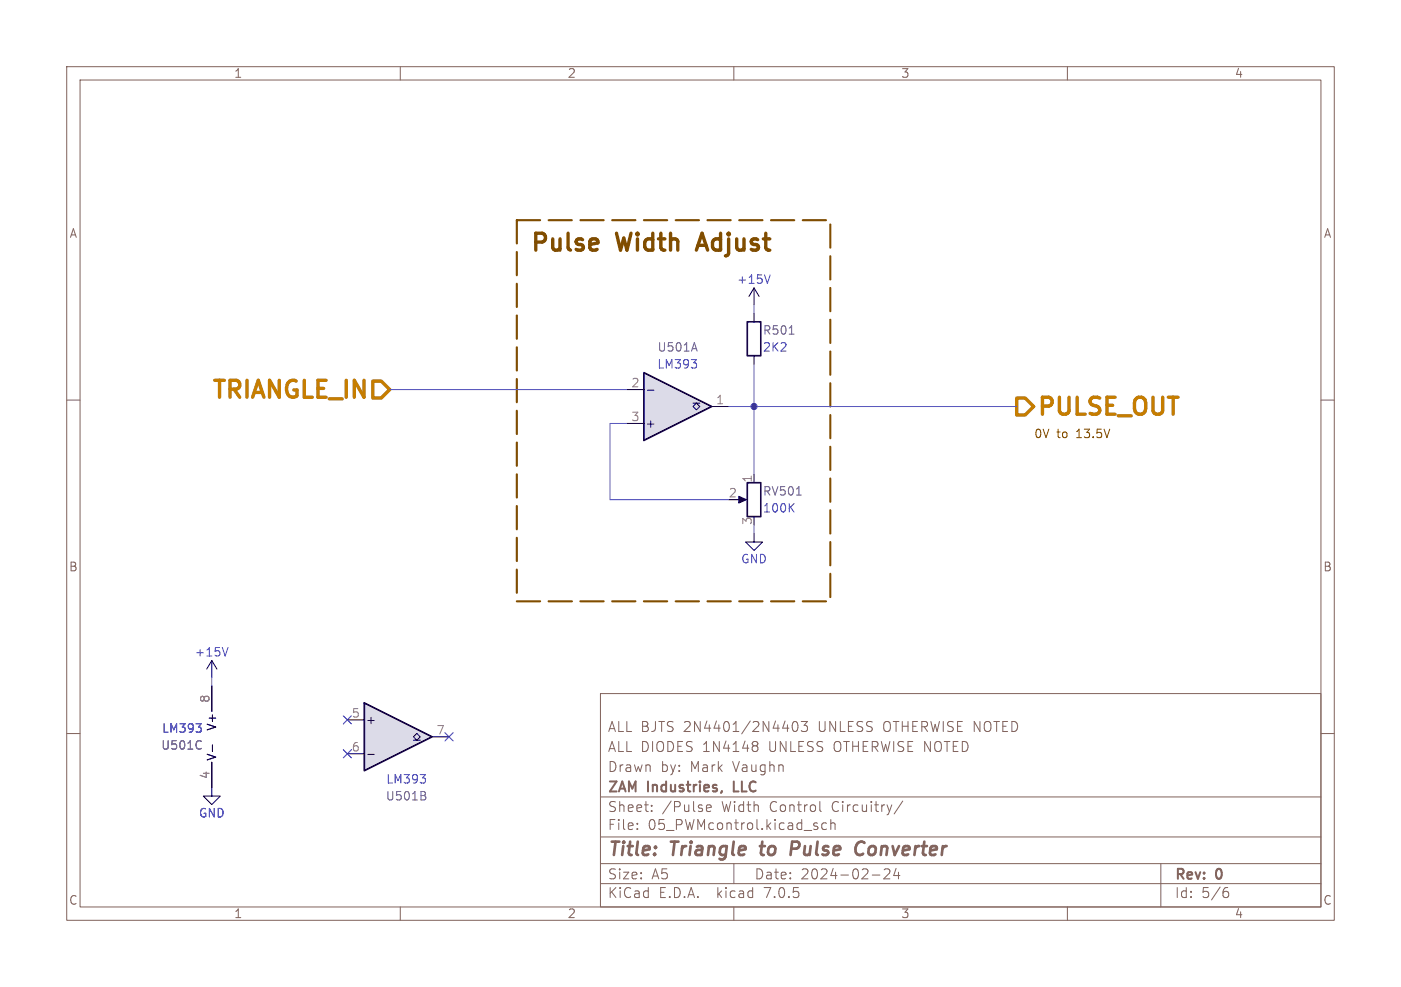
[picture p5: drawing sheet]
(kicad_sch (version 20230121) (generator eeschema)

 (paper "A5")

 (title_block
  (title "Triangle to Pulse Converter")
  (date "2024-02-24")
  (rev "0")
  (company "ZAM Industries, LLC")
  (comment 1 "Drawn by: Mark Vaughn")
  (comment 2 "ALL DIODES 1N4148 UNLESS OTHERWISE NOTED")
  (comment 3 "ALL BJTS 2N4401/2N4403 UNLESS OTHERWISE NOTED"))

 (lib_symbols
  (symbol "Comparator:LM393" (pin_names (offset 0.127)) (in_bom yes) (on_board yes)
   (property "Reference" "U" (at 3.81 3.81 0) (effects (font (size 1.27 1.27))))
   (property "Value" "LM393" (at 6.35 -3.81 0) (effects (font (size 1.27 1.27))))
   (property "Footprint" "" (at 0 0 0) (effects (font (size 1.27 1.27)) hide))
   (property "Datasheet" "http://www.ti.com/lit/ds/symlink/lm393.pdf" (at 0 0 0) (effects (font (size 1.27 1.27)) hide))
   (property "ki_locked" "" (at 0 0 0) (effects (font (size 1.27 1.27))))
   (symbol "LM393_1_1"
    (polyline (pts (xy -5.08 5.08) (xy 5.08 0) (xy -5.08 -5.08) (xy -5.08 5.08)) (stroke (width 0.254) (type default)) (fill (type background)))
    (polyline (pts (xy 3.302 -0.508) (xy 2.794 -0.508) (xy 3.302 0) (xy 2.794 0.508) (xy 2.286 0) (xy 2.794 -0.508) (xy 2.286 -0.508)) (stroke (width 0.127) (type default)) (fill (type none)))
    (pin open_collector line (at 7.62 0 180) (length 2.54) (name "~" (effects (font (size 1.27 1.27)))) (number "1" (effects (font (size 1.27 1.27)))))
    (pin input line (at -7.62 -2.54 0) (length 2.54) (name "-" (effects (font (size 1.27 1.27)))) (number "2" (effects (font (size 1.27 1.27)))))
    (pin input line (at -7.62 2.54 0) (length 2.54) (name "+" (effects (font (size 1.27 1.27)))) (number "3" (effects (font (size 1.27 1.27))))))
   (symbol "LM393_2_1"
    (polyline (pts (xy -5.08 5.08) (xy 5.08 0) (xy -5.08 -5.08) (xy -5.08 5.08)) (stroke (width 0.254) (type default)) (fill (type background)))
    (polyline (pts (xy 3.302 -0.508) (xy 2.794 -0.508) (xy 3.302 0) (xy 2.794 0.508) (xy 2.286 0) (xy 2.794 -0.508) (xy 2.286 -0.508)) (stroke (width 0.127) (type default)) (fill (type none)))
    (pin input line (at -7.62 2.54 0) (length 2.54) (name "+" (effects (font (size 1.27 1.27)))) (number "5" (effects (font (size 1.27 1.27)))))
    (pin input line (at -7.62 -2.54 0) (length 2.54) (name "-" (effects (font (size 1.27 1.27)))) (number "6" (effects (font (size 1.27 1.27)))))
    (pin open_collector line (at 7.62 0 180) (length 2.54) (name "~" (effects (font (size 1.27 1.27)))) (number "7" (effects (font (size 1.27 1.27))))))
   (symbol "LM393_3_1"
    (pin power_in line (at -2.54 -7.62 90) (length 3.81) (name "V-" (effects (font (size 1.27 1.27)))) (number "4" (effects (font (size 1.27 1.27)))))
    (pin power_in line (at -2.54 7.62 270) (length 3.81) (name "V+" (effects (font (size 1.27 1.27)))) (number "8" (effects (font (size 1.27 1.27)))))))
  (symbol "Device:R" (pin_numbers hide) (pin_names (offset 0)) (in_bom yes) (on_board yes)
   (property "Reference" "R" (at 2.032 0 90) (effects (font (size 1.27 1.27))))
   (property "Value" "R" (at 0 0 90) (effects (font (size 1.27 1.27))))
   (property "Footprint" "" (at -1.778 0 90) (effects (font (size 1.27 1.27)) hide))
   (property "Datasheet" "~" (at 0 0 0) (effects (font (size 1.27 1.27)) hide))
   (symbol "R_0_1"
    (rectangle (start -1.016 -2.54) (end 1.016 2.54) (stroke (width 0.254) (type default)) (fill (type none))))
   (symbol "R_1_1"
    (pin passive line (at 0 3.81 270) (length 1.27) (name "~" (effects (font (size 1.27 1.27)))) (number "1" (effects (font (size 1.27 1.27)))))
    (pin passive line (at 0 -3.81 90) (length 1.27) (name "~" (effects (font (size 1.27 1.27)))) (number "2" (effects (font (size 1.27 1.27)))))))
  (symbol "Device:R_Potentiometer" (pin_names (offset 1.016) hide) (in_bom yes) (on_board yes)
   (property "Reference" "RV" (at -4.445 0 90) (effects (font (size 1.27 1.27))))
   (property "Value" "R_Potentiometer" (at -2.54 0 90) (effects (font (size 1.27 1.27))))
   (property "Footprint" "" (at 0 0 0) (effects (font (size 1.27 1.27)) hide))
   (property "Datasheet" "~" (at 0 0 0) (effects (font (size 1.27 1.27)) hide))
   (symbol "R_Potentiometer_0_1"
    (polyline (pts (xy 2.54 0) (xy 1.524 0)) (stroke (width 0) (type default)) (fill (type none)))
    (polyline (pts (xy 1.143 0) (xy 2.286 0.508) (xy 2.286 -0.508) (xy 1.143 0)) (stroke (width 0) (type default)) (fill (type outline)))
    (rectangle (start 1.016 2.54) (end -1.016 -2.54) (stroke (width 0.254) (type default)) (fill (type none))))
   (symbol "R_Potentiometer_1_1"
    (pin passive line (at 0 3.81 270) (length 1.27) (name "1" (effects (font (size 1.27 1.27)))) (number "1" (effects (font (size 1.27 1.27)))))
    (pin passive line (at 3.81 0 180) (length 1.27) (name "2" (effects (font (size 1.27 1.27)))) (number "2" (effects (font (size 1.27 1.27)))))
    (pin passive line (at 0 -3.81 90) (length 1.27) (name "3" (effects (font (size 1.27 1.27)))) (number "3" (effects (font (size 1.27 1.27)))))))
  (symbol "power:+15V" (power) (pin_names (offset 0)) (in_bom yes) (on_board yes)
   (property "Reference" "#PWR" (at 0 -3.81 0) (effects (font (size 1.27 1.27)) hide))
   (property "Value" "+15V" (at 0 3.556 0) (effects (font (size 1.27 1.27))))
   (property "Footprint" "" (at 0 0 0) (effects (font (size 1.27 1.27)) hide))
   (property "Datasheet" "" (at 0 0 0) (effects (font (size 1.27 1.27)) hide))
   (symbol "+15V_0_1"
    (polyline (pts (xy -0.762 1.27) (xy 0 2.54)) (stroke (width 0) (type default)) (fill (type none)))
    (polyline (pts (xy 0 0) (xy 0 2.54)) (stroke (width 0) (type default)) (fill (type none)))
    (polyline (pts (xy 0 2.54) (xy 0.762 1.27)) (stroke (width 0) (type default)) (fill (type none))))
   (symbol "+15V_1_1"
    (pin power_in line (at 0 0 90) (length 0) hide (name "+15V" (effects (font (size 1.27 1.27)))) (number "1" (effects (font (size 1.27 1.27)))))))
  (symbol "power:GND" (power) (pin_names (offset 0)) (in_bom yes) (on_board yes)
   (property "Reference" "#PWR" (at 0 -6.35 0) (effects (font (size 1.27 1.27)) hide))
   (property "Value" "GND" (at 0 -3.81 0) (effects (font (size 1.27 1.27))))
   (property "Footprint" "" (at 0 0 0) (effects (font (size 1.27 1.27)) hide))
   (property "Datasheet" "" (at 0 0 0) (effects (font (size 1.27 1.27)) hide))
   (symbol "GND_0_1"
    (polyline (pts (xy 0 0) (xy 0 -1.27) (xy 1.27 -1.27) (xy 0 -2.54) (xy -1.27 -1.27) (xy 0 -1.27)) (stroke (width 0) (type default)) (fill (type none))))
   (symbol "GND_1_1"
    (pin power_in line (at 0 0 270) (length 0) hide (name "GND" (effects (font (size 1.27 1.27)))) (number "1" (effects (font (size 1.27 1.27))))))))

 (junction (at 113.03 60.96) (diameter 0) (color 0 0 0 0))

 (no_connect (at 52.07 113.03))
 (no_connect (at 52.07 107.95))
 (no_connect (at 67.31 110.49))

 (wire (pts (xy 113.03 80.01) (xy 113.03 78.74)) (stroke (width 0) (type default)))
 (wire (pts (xy 31.75 101.6) (xy 31.75 102.87)) (stroke (width 0) (type default)))
 (wire (pts (xy 113.03 60.96) (xy 109.22 60.96)) (stroke (width 0) (type default)))
 (wire (pts (xy 58.42 58.42) (xy 93.98 58.42)) (stroke (width 0) (type default)))
 (wire (pts (xy 91.44 63.5) (xy 91.44 74.93)) (stroke (width 0) (type default)))
 (wire (pts (xy 113.03 54.61) (xy 113.03 60.96)) (stroke (width 0) (type default)))
 (wire (pts (xy 113.03 60.96) (xy 113.03 71.12)) (stroke (width 0) (type default)))
 (wire (pts (xy 113.03 45.72) (xy 113.03 46.99)) (stroke (width 0) (type default)))
 (wire (pts (xy 113.03 60.96) (xy 152.4 60.96)) (stroke (width 0) (type default)))
 (wire (pts (xy 91.44 74.93) (xy 109.22 74.93)) (stroke (width 0) (type default)))
 (wire (pts (xy 91.44 63.5) (xy 93.98 63.5)) (stroke (width 0) (type default)))

 (rectangle (start 77.47 33.02) (end 124.46 90.17) (stroke (width 0.3175) (type dash)) (fill (type none)))

 (text "0V to 13.5V" (at 154.94 66.04 0) (effects (font (size 1.27 1.27)) (justify left bottom)))
 (text "Pulse Width Adjust" (at 79.375 38.1 0) (effects (font (size 2.54 2.54) (thickness 0.508) bold) (justify left bottom)))

 (hierarchical_label "TRIANGLE_IN" (shape input) (at 58.42 58.42 180) (fields_autoplaced) (effects (font (size 2.54 2.54) bold) (justify right)))
 (hierarchical_label "PULSE_OUT" (shape output) (at 152.4 60.96 0) (fields_autoplaced) (effects (font (size 2.54 2.54) bold) (justify left)))

 (symbol (lib_id "Comparator:LM393") (at 101.6 60.96 0) (mirror x) (unit 1) (in_bom yes) (on_board yes) (dnp no)
  (property "Reference" "U501" (at 101.6 52.07 0) (effects (font (size 1.27 1.27))))
  (property "Value" "LM393" (at 101.6 54.61 0) (effects (font (size 1.27 1.27))))
  (property "Footprint" "" (at 101.6 60.96 0) (effects (font (size 1.27 1.27)) hide))
  (property "Datasheet" "http://www.ti.com/lit/ds/symlink/lm393.pdf" (at 101.6 60.96 0) (effects (font (size 1.27 1.27)) hide)) (pin "1") (pin "2") (pin "3") (pin "5") (pin "6") (pin "7") (pin "4") (pin "8")
  (instances (project "Lab06" (path "" (reference "U501") (unit 1)))))

 (symbol (lib_id "Comparator:LM393") (at 34.29 110.49 0) (unit 3) (in_bom yes) (on_board yes) (dnp no)
  (property "Reference" "U501" (at 30.48 111.76 0) (effects (font (size 1.27 1.27)) (justify right)))
  (property "Value" "LM393" (at 30.48 109.22 0) (effects (font (size 1.27 1.27)) (justify right)))
  (property "Footprint" "" (at 34.29 110.49 0) (effects (font (size 1.27 1.27)) hide))
  (property "Datasheet" "http://www.ti.com/lit/ds/symlink/lm393.pdf" (at 34.29 110.49 0) (effects (font (size 1.27 1.27)) hide)) (pin "1") (pin "2") (pin "3") (pin "5") (pin "6") (pin "7") (pin "4") (pin "8")
  (instances (project "Lab06" (path "" (reference "U501") (unit 3)))))

 (symbol (lib_id "power:+15V") (at 31.75 101.6 0) (unit 1) (in_bom yes) (on_board yes) (dnp no)
  (property "Reference" "#PWR01" (at 31.75 105.41 0) (effects (font (size 1.27 1.27)) hide))
  (property "Value" "+15V" (at 31.75 97.79 0) (effects (font (size 1.27 1.27))))
  (property "Footprint" "" (at 31.75 101.6 0) (effects (font (size 1.27 1.27)) hide))
  (property "Datasheet" "" (at 31.75 101.6 0) (effects (font (size 1.27 1.27)) hide)) (pin "1")
  (instances (project "Lab06" (path "" (reference "#PWR01") (unit 1)) (path "" (reference "#PWR0209") (unit 1)) (path "" (reference "#PWR0501") (unit 1)))))

 (symbol (lib_id "Device:R_Potentiometer") (at 113.03 74.93 0) (mirror y) (unit 1) (in_bom yes) (on_board yes) (dnp no)
  (property "Reference" "RV201" (at 114.3 73.66 0) (effects (font (size 1.27 1.27)) (justify right)))
  (property "Value" "100K" (at 114.3 76.2 0) (effects (font (size 1.27 1.27)) (justify right)))
  (property "Footprint" "" (at 113.03 74.93 0) (effects (font (size 1.27 1.27)) hide))
  (property "Datasheet" "~" (at 113.03 74.93 0) (effects (font (size 1.27 1.27)) hide)) (pin "1") (pin "2") (pin "3")
  (instances (project "Lab06" (path "" (reference "RV201") (unit 1)) (path "" (reference "RV403") (unit 1)) (path "" (reference "RV501") (unit 1)))))

 (symbol (lib_id "power:GND") (at 31.75 118.11 0) (unit 1) (in_bom yes) (on_board yes) (dnp no)
  (property "Reference" "#PWR0213" (at 31.75 124.46 0) (effects (font (size 1.27 1.27)) hide))
  (property "Value" "GND" (at 31.75 121.92 0) (effects (font (size 1.27 1.27))))
  (property "Footprint" "" (at 31.75 118.11 0) (effects (font (size 1.27 1.27)) hide))
  (property "Datasheet" "" (at 31.75 118.11 0) (effects (font (size 1.27 1.27)) hide)) (pin "1")
  (instances (project "Lab06" (path "" (reference "#PWR0213") (unit 1)) (path "" (reference "#PWR0502") (unit 1)))))

 (symbol (lib_id "Comparator:LM393") (at 59.69 110.49 0) (unit 2) (in_bom yes) (on_board yes) (dnp no)
  (property "Reference" "U501" (at 60.96 119.38 0) (effects (font (size 1.27 1.27))))
  (property "Value" "LM393" (at 60.96 116.84 0) (effects (font (size 1.27 1.27))))
  (property "Footprint" "" (at 59.69 110.49 0) (effects (font (size 1.27 1.27)) hide))
  (property "Datasheet" "http://www.ti.com/lit/ds/symlink/lm393.pdf" (at 59.69 110.49 0) (effects (font (size 1.27 1.27)) hide)) (pin "1") (pin "2") (pin "3") (pin "5") (pin "6") (pin "7") (pin "4") (pin "8")
  (instances (project "Lab06" (path "" (reference "U501") (unit 2)))))

 (symbol (lib_id "power:+15V") (at 113.03 45.72 0) (unit 1) (in_bom yes) (on_board yes) (dnp no)
  (property "Reference" "#PWR01" (at 113.03 49.53 0) (effects (font (size 1.27 1.27)) hide))
  (property "Value" "+15V" (at 113.03 41.91 0) (effects (font (size 1.27 1.27))))
  (property "Footprint" "" (at 113.03 45.72 0) (effects (font (size 1.27 1.27)) hide))
  (property "Datasheet" "" (at 113.03 45.72 0) (effects (font (size 1.27 1.27)) hide)) (pin "1")
  (instances (project "Lab06" (path "" (reference "#PWR01") (unit 1)) (path "" (reference "#PWR0209") (unit 1)) (path "" (reference "#PWR0503") (unit 1)))))

 (symbol (lib_id "Device:R") (at 113.03 50.8 0) (unit 1) (in_bom yes) (on_board yes) (dnp no)
  (property "Reference" "R501" (at 114.3 49.53 0) (effects (font (size 1.27 1.27)) (justify left)))
  (property "Value" "2K2" (at 114.3 52.07 0) (effects (font (size 1.27 1.27)) (justify left)))
  (property "Footprint" "" (at 111.252 50.8 90) (effects (font (size 1.27 1.27)) hide))
  (property "Datasheet" "~" (at 113.03 50.8 0) (effects (font (size 1.27 1.27)) hide)) (pin "1") (pin "2")
  (instances (project "Lab06" (path "" (reference "R501") (unit 1)))))

 (symbol (lib_id "power:GND") (at 113.03 80.01 0) (mirror y) (unit 1) (in_bom yes) (on_board yes) (dnp no)
  (property "Reference" "#PWR0204" (at 113.03 86.36 0) (effects (font (size 1.27 1.27)) hide))
  (property "Value" "GND" (at 113.03 83.82 0) (effects (font (size 1.27 1.27))))
  (property "Footprint" "" (at 113.03 80.01 0) (effects (font (size 1.27 1.27)) hide))
  (property "Datasheet" "" (at 113.03 80.01 0) (effects (font (size 1.27 1.27)) hide)) (pin "1")
  (instances (project "Lab06" (path "" (reference "#PWR0204") (unit 1)) (path "" (reference "#PWR0406") (unit 1)) (path "" (reference "#PWR0504") (unit 1))))))
